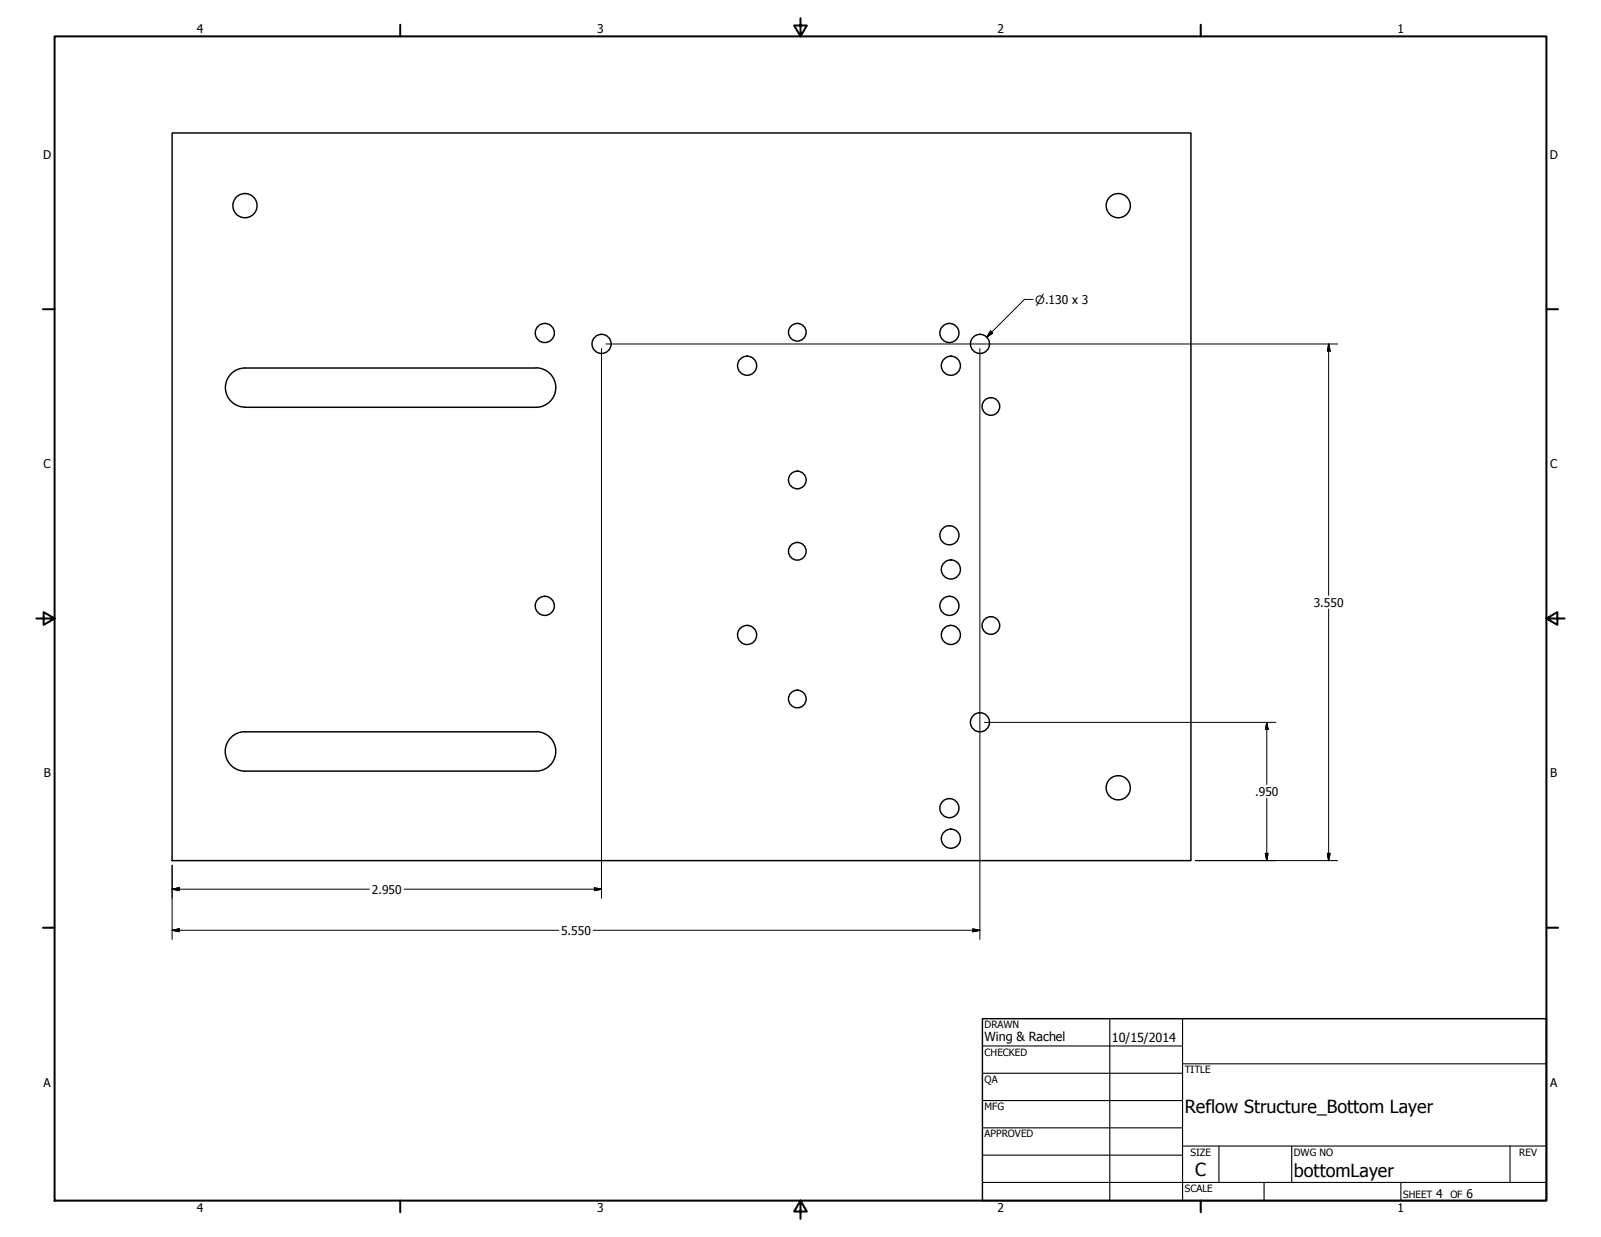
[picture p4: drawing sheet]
<svg xmlns="http://www.w3.org/2000/svg" width="559mm" height="432mm" viewBox="0 0 559 432" stroke-linecap="round" stroke-linejoin="round" font-family="sans-serif">
<!-- layer: Visible (ANSI) -->
<g fill="none" stroke="#000" stroke-width=".51">
<path d="M60.1 46.4h355.6v254h-355.6zM187.1 128.4a6.9 6.9 0 0 1 6.9 6.9 6.9 6.9 0 0 1-6.9 6.9l-101.6-.1a6.8 6.8 0 0 1-6.8-6.8 6.8 6.8 0 0 1 6.8-6.8h101.6M85.5 255.5h101.6M85.5 255.4a6.9 6.9 0 0 0-6.9 6.9 6.9 6.9 0 0 0 6.9 6.9h101.6a6.9 6.9 0 0 0 6.9-6.9 6.9 6.9 0 0 0-6.9-6.9"/>
<circle cx="85.5" cy="71.8" r="4.2"/>
<circle cx="390.3" cy="71.8" r="4.2"/>
<circle cx="190.2" cy="116.2" r="3.3"/>
<circle cx="278.3" cy="116" r="3.1"/>
<circle cx="331.4" cy="116.2" r="3.3"/>
<circle cx="210" cy="120" r="3.3"/>
<circle cx="260.8" cy="127.7" r="3.3"/>
<circle cx="331.9" cy="127.7" r="3.3"/>
<circle cx="342" cy="120" r="3.3"/>
<circle cx="345.9" cy="141.9" r="3.1"/>
<circle cx="278.3" cy="167.5" r="3.1"/>
<circle cx="278.3" cy="192.4" r="3.1"/>
<circle cx="331.4" cy="186.8" r="3.3"/>
<circle cx="331.9" cy="198.8" r="3.3"/>
<circle cx="190.2" cy="211.5" r="3.3"/>
<circle cx="331.4" cy="211.5" r="3.3"/>
<circle cx="345.9" cy="218.3" r="3.1"/>
<circle cx="260.8" cy="221.6" r="3.3"/>
<circle cx="331.9" cy="221.6" r="3.3"/>
<circle cx="278.3" cy="244" r="3.1"/>
<circle cx="342" cy="252.1" r="3.3"/>
<circle cx="390.3" cy="275" r="4.2"/>
<circle cx="331.4" cy="282.1" r="3.3"/>
<circle cx="331.9" cy="292.8" r="3.3"/>
</g>
<!-- layer: Hidden (ANSI) -->
<g fill="none" stroke="#000" stroke-width=".7">
<path d="M19 12.7h520.8v406.4h-520.8zM139.7 8.6v4.1M279.4 6.3v6.4l-2.2-3.8h4.4l-2.2 3.8M419.1 8.6v4.1M15 107.9h4M539.8 107.9h4M12.7 215.9h6.3l-3.8-2.2v4.4l3.8-2.2M539.8 215.9l3.8 2.2v-4.4l-3.8 2.2h6.3M15 323.8h4M539.8 323.8h4M139.7 419.1v4.1M279.4 419.1l2.2 3.8h-4.4l2.2-3.8v6.3"/>
<path d="M419.1 419.1v4.1"/>
</g>
<!-- layer: Title (ANSI) -->
<g fill="none" stroke="#000" stroke-width=".38">
<path d="M387.3 355.6v63.5M412.7 355.6v63.5M342.9 365.1h69.8M342.9 374.6h69.8M412.7 371.3h127.1M342.9 384.2h69.8M342.9 393.7h69.8M342.9 412.7h196.9M342.9 403.2h69.8M412.7 400h127.1M425.4 400v12.7M441.2 412.7v6.4"/>
<path d="M450.8 400v12.7M488.9 412.7v6.4M527 400v12.7"/>
</g>
<path d="M342.9 355.6h196.9v63.5h-196.9z" fill="none" stroke="#000" stroke-width=".51"/>
<!-- layer: Border (ANSI) -->
<g fill="none" stroke="#000" stroke-width=".35">
<path d="M345.8 115.6l.7 .7-2.1 1.4zM360.6 104.5h-3l-13.2 13.2M209.9 121.7v191.9M211.5 120.1h255.4M342 121.7v206.2M463.7 120.1l.5 2.5h-.9zM463.7 120.1v87.7M463.7 212.6v87.8M343.6 252.2h101.7M442.2 252.2l.4 2.4h-1zM442.2 252.2v21.7M442.2 278.6v21.8"/>
<path d="M441.6 297.9h1l-.4 2.5zM463.3 297.9h.9l-.5 2.5zM60.1 310.4l2.4-.5v1zM60.1 302v25.9M60.1 310.4h68.9M141 310.4h68.9M207.5 309.9l2.4 .5-2.4 .5zM417.3 300.4h49.6M60.1 324.7l2.4-.5v1zM60.1 324.7h134.9M207.1 324.7h134.9M339.5 324.2l2.5 .5-2.5 .5z"/>
</g>
<g fill="#000" stroke="#000" stroke-width=".35">
<path d="M345.8 115.6l-1.4 2.1zM345.8 115.6l.7 .7-2.1 1.4zM463.7 120.1l.5 2.5zM463.7 120.1l.5 2.5h-.9zM442.2 252.2l.4 2.4zM442.2 252.2l.4 2.4h-1zM441.6 297.9l.6 2.5zM441.6 297.9h1l-.4 2.5zM463.3 297.9l.4 2.5zM463.3 297.9h.9l-.5 2.5zM60.1 310.4l2.4-.5zM60.1 310.4l2.4-.5v1z"/>
<path d="M207.5 310.9l2.4-.5zM207.5 309.9l2.4 .5-2.4 .5zM60.1 324.7l2.4-.5zM60.1 324.7l2.4-.5v1zM339.5 325.2l2.5-.5zM339.5 324.2l2.5 .5-2.5 .5z"/>
</g>
<g font-size="6.3">
<text x="413.5" y="388.6">Reflow Structure_Bottom Layer</text>
<text x="417.2" y="410.6">C</text>
<text x="451.6" y="410.7">bottomLayer</text>
</g>
<g font-size="4.4">
<text x="343.7" y="363.5">Wing &amp; Rachel</text>
<text x="388.1" y="363.7">10/15/2014</text>
</g>
<g font-size="4.2">
<text x="68.7" y="11.7">4</text>
<text x="208.4" y="11.7">3</text>
<text x="348.1" y="11.7">2</text>
<text x="487.8" y="11.7">1</text>
<text x="15.1" y="55.5">D</text>
<text x="540.9" y="55.5">D</text>
<text x="15.2" y="163.4">C</text>
<text x="541" y="163.4">C</text>
<text x="458.5" y="211.8">3.550</text>
<text x="15.3" y="271.4">B</text>
<text x="541.1" y="271.4">B</text>
<text x="438.1" y="277.8">.950</text>
<text x="129.8" y="311.9">2.950</text>
<text x="195.8" y="326.3">5.550</text>
<text x="15.2" y="379.3">A</text>
<text x="541" y="379.3">A</text>
<text x="501.3" y="418.3">4</text>
<text x="511.8" y="418.3">6</text>
<text x="68.7" y="423.2">4</text>
<text x="208.4" y="423.2">3</text>
<text x="348.1" y="423.2">2</text>
<text x="487.8" y="423.2">1</text>
</g>
<text font-size="4" x="361.3" y="106">⌀.130 x 3</text>
<g font-size="3.5">
<text x="343.7" y="358.9">DRAWN</text>
<text x="343.7" y="368.5">CHECKED</text>
<text x="413.5" y="374.6">TITLE</text>
<text x="343.7" y="378">QA</text>
<text x="343.7" y="387.5">MFG</text>
<text x="343.7" y="397.1">APPROVED</text>
<text x="415.5" y="403.4">SIZE</text>
<text x="451.6" y="403.4">DWG NO</text>
<text x="530.3" y="403.4">REV</text>
<text x="413.5" y="416.1">SCALE</text>
<text x="489.7" y="418.3">SHEET</text>
<text x="506.2" y="418.3">OF</text>
</g>
</svg>
